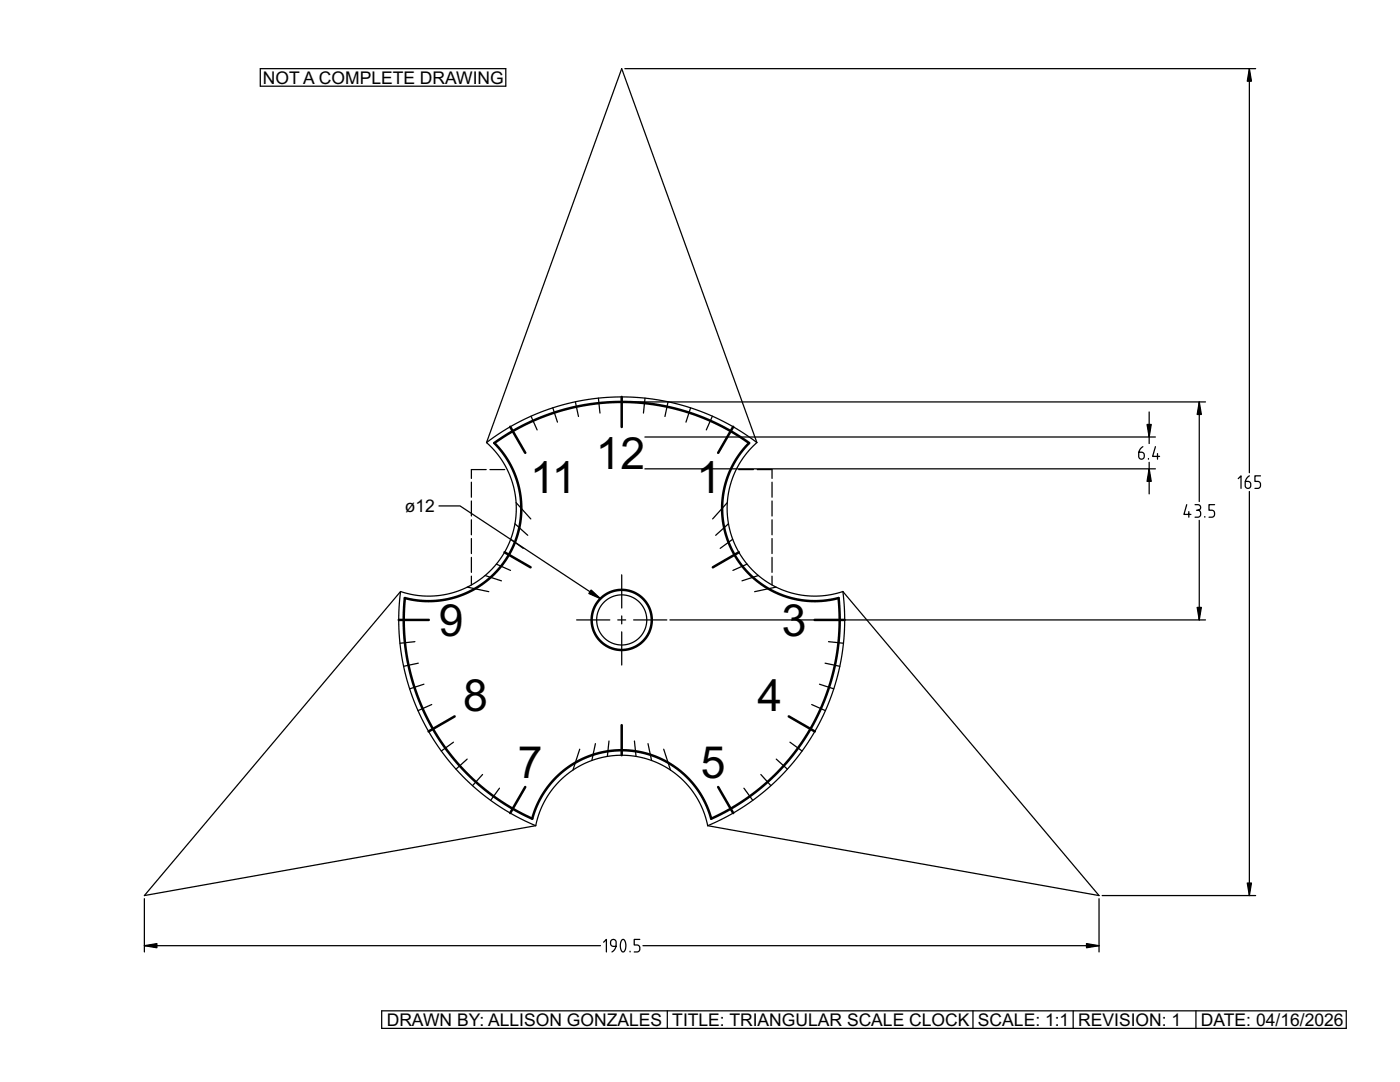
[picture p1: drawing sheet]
<svg xmlns="http://www.w3.org/2000/svg" width="279mm" height="216mm" viewBox="0 0 279 216" stroke-linecap="round" stroke-linejoin="round" font-family="sans-serif">
<g fill="none" stroke="#000" stroke-width=".25">
<path d="M51.9 13.7h49v3.5h-49zM124.7 13.7h125.9M249.3 13.7v80.6M119.4 79.4l.3 3M128.7 79.4l-.3 3M94.1 96.2v3M94.1 100v3M97 93.7h-2.9v1.8M97.1 88.3l2.9-2.1 3.1-1.8 3.4-1.6 3.3-1.3 3.6-1 3.5-.7 3.5-.5 3.6-.1 3.6 .1 3.7 .5 3.5 .7 3.4 1 3.5 1.3 3.2 1.6 3.1 1.8 3.1 2.1M97.1 88.3l2.1 2.2 1.7 2.5 1.2 2.7 .7 2.9 .2 3-.2 3-.8 2.9-1.3 2.7-1.7 2.5-2.1 2.1-2.5 1.7-2.7 1.3-2.9 .8-3 .3-3-.2-2.9-.7M97.1 88.3l27-74.6 27 74.6M97.8 93.7h2.9"/>
<path d="M106 83l1.2 2.8M110.3 81.4l1 2.8M114.8 80.2l.6 2.9M124.7 80.2h115.9M128.7 87.2h101.9M128.7 93.6h101.9M133.3 80.2l-.6 2.9M137.8 81.4l-.9 2.8M142.2 83l-1.2 2.8M147.4 93.7h3M151.1 88.3l-2.1 2.2-1.7 2.4-1.2 2.8-.7 2.9-.3 3 .3 2.9 .8 3 1.2 2.7 1.8 2.5 2.1 2.1 2.4 1.7 2.7 1.3 2.9 .8 3 .3 3-.2 2.9-.7M151.1 93.7h3v1.8"/>
<path d="M154.1 96.2v3M154.1 100v3M228.1 89.1l-.7 .7-.1 1.3a.56 .56 0 0 0 .5 .5 .56 .56 0 0 0 .6-.5v-.3a.56 .56 0 0 0-.6-.6h-.5M229.2 91.5v.1M229.3 82.2v6.3M229.3 92.3v6.3M230.6 89.1l-.6 2h1.4M231 90.5v1.1M239.3 80.2v19.9M247.1 95.5l.6-.5v2.5M249.3 94.9l-.6 .8-.2 1.2a.56 .56 0 0 0 .6 .6 .56 .56 0 0 0 .5-.6v-.3a.56 .56 0 0 0-.5-.5h-.6M249.3 98.1v80.6"/>
<path d="M251.6 95h-1.2v1.1h.6a.56 .56 0 0 1 .6 .5v.3a.56 .56 0 0 1-.6 .6h-.6M79.9 118l-.3 3.6v3.6l.3 3.7 .5 3.5 .9 3.6 1.1 3.4 1.4 3.3 1.8 3.3 1.9 3 2.1 2.9 2.5 2.8 2.6 2.4 2.8 2.3 3 2.1 3.2 1.7 3.2 1.6M79.9 118l-51.1 60.7 78.1-13.9M87.6 101h4.2l28 18.5M93.3 117.2l4.2 .9M94.1 103.7v3M94.1 107.5v3M94.1 111.2v3M94.1 115v1.7M96.8 114.8l3.3 1.1M99.1 112.6l2.8 1.2M101.9 107.6l2.5 1.8"/>
<path d="M102.8 104.5l2.5 2.3M103 100.3l2.9 3.2M124.1 114.7v6.6M145.2 100.3l-3 3.2M145.4 104.5l-2.6 2.3M146.2 107.6l-2.5 1.8M149.1 112.6l-2.8 1.2M151.3 114.8l-3.2 1.1M154.1 103.7v3M154.1 107.5v3M154.1 111.2v3M154.1 115v1.7"/>
<path d="M154.9 117.2l-4.3 .9M168.2 118l.3 3.6 .1 3.6-.3 3.6-.6 3.6-.8 3.5-1.2 3.5-1.4 3.3-1.7 3.2-1.9 3.1-2.2 2.9-2.5 2.8-2.6 2.4-2.7 2.3-3 2-3.1 1.8-3.4 1.6M168.2 118l51.1 60.7-78.1-13.9M236.8 100.7l-.5 1.9h1.4M237.3 102.1v1.1M238.5 100.7h.6a.56 .56 0 0 1 .5 .6 .56 .56 0 0 1-.5 .5 .56 .56 0 0 1 .5 .6v.2a.56 .56 0 0 1-.5 .6h-.6M238.8 101.8h.3M239.3 103.8v19.9M240.4 103.1v.1M242.4 100.7h-1.1v1.1h.5a.56 .56 0 0 1 .6 .6v.2a.56 .56 0 0 1-.6 .6h-.5M82.8 128l-3 .4M83.5 132.3l-3 .7"/>
<path d="M84.6 136.5l-2.8 1M115.1 123.7h6.6M123.3 123.7h1.6M124.1 122.9v1.6M124.1 126.1v6.6M126.5 123.7h6.6M133.7 123.7h106.9M163.5 136.5l2.9 1M164.7 132.3l2.9 .7M165.3 128l3 .4M86.2 140.6l-2.8 1.2M90.5 148.1l-2.4 1.8"/>
<path d="M93.2 151.5l-2.2 2M96.3 154.5l-2 2.3M99.7 157.3l-1.8 2.4M115.7 149.5l-1.4 4.2M118.8 148.4l-.7 3.3M121.5 147.9l-.3 3M126.6 147.9l.3 3M129.3 148.4l.7 3.3M132.5 149.5l1.3 4.2M148.5 157.3l1.7 2.4M151.8 154.5l2.1 2.3M154.9 151.5l2.2 2"/>
<path d="M157.6 148.1l2.5 1.8M162 140.6l2.7 1.2M28.8 179.3v10.7M106.9 164.8l.9-2.9 1.3-2.7 1.7-2.4 2.2-2.1 2.5-1.8 2.7-1.2 2.9-.7 3-.3 3 .3 2.9 .7 2.7 1.3 2.4 1.7 2.2 2 1.8 2.5 1.3 2.6 .8 3M219.3 179.3v10.7M220 178.7h30.6M28.8 188.7h91M120.5 188l.5-.5v2.5M122.9 188.8h-.5a.56 .56 0 0 1-.5-.5v-.3a.56 .56 0 0 1 .5-.5 .56 .56 0 0 1 .6 .5l-.2 1.2-.7 .8M124.1 187.5l.3-.1a1.72 1.72 0 0 1 .2 2.4l-.3 .2a1.72 1.72 0 0 1-.2-2.4zM125.7 189.8v.2M127.7 187.5h-1.1v1.1h.5a.56 .56 0 0 1 .6 .5v.3a.56 .56 0 0 1-.6 .6h-.5"/>
<path d="M128.3 188.7h91M76.2 201.7h192.5v3.5h-192.5zM133.2 201.7v3.5M194.2 201.7v3.5M214.2 201.7v3.5M238.7 201.7v3.5"/>
<circle cx="124.1" cy="123.7" r="5"/>
</g>
<g fill="none" stroke="#000" stroke-width=".5">
<path d="M124.1 79.2v6M98.7 88.4l2.8-1.9 2.9-1.6 3.2-1.5 3.2-1.1 3.3-.9 3.3-.7 3.3-.4 3.3-.1 3.5 .1 3.4 .4 3.2 .7 3.2 .9 3.3 1.2 3.1 1.4 3 1.7 2.8 1.8-1.9 2.2-1.5 2.5-1.1 2.7-.7 2.8-.2 2.9 .2 2.9 .7 2.8 1.2 2.7 1.6 2.6 2.1 2.4 2.4 1.9 2.8 1.5 2.9 1.1 3.1 .5h3.2l3.1-.6 .2 4.4-.3 5-.9 5.1-1.5 4.9-2.1 4.7-2.6 4.5-3.1 4.1-3.6 3.7-4 3.3-3.7 2.4-3.9 2-1.1-3.1-1.6-2.8-2.1-2.4-2.5-2.1-2.9-1.6-3-1.1-3.2-.5h-3.3l-2.7 .5-2.7 .9-2.5 1.3-2.2 1.6-2 2-1.6 2.2-1.3 2.4-1 2.7-5-2.7-4.6-3.3-4.1-3.8-3.7-4.4-2.2-3.3-1.8-3.5-1.5-3.7-1.2-3.7-.9-3.9-.5-3.9-.1-3.9 .2-4 3 .6h3l3-.4 2.8-1 2.7-1.4 2.5-1.8 2.1-2.1 1.6-2.5 1.3-2.7 .9-2.9 .3-3-.1-3-.6-3-1.2-2.8-1.5-2.6zM101.8 85.2l3 5.2M146.3 85.2l-3 5.2M100.7 110.2l5.2 3M147.5 110.2l-5.2 3M79.6 123.7h6M162.6 123.7h6M90.7 143l-5.2 3M104.8 157l-3 5.2M124.1 144.7v6M143.3 157l3 5.2"/>
<path d="M157.4 143l5.2 3"/>
<circle cx="124.1" cy="123.7" r="6"/>
</g>
<path d="M249.3 13.7l.5 2.5h-.9zM228.9 84.7h.9l-.5 2.5zM229.3 93.5l.5 2.6h-.9zM239.3 80.2l.5 2.5h-.9zM118 117.7l1.8 1.8-2.3-1.1zM238.9 121.2h.9l-.5 2.5zM248.9 176.2h.9l-.5 2.5zM28.8 188.7l2.5-.4v.8zM216.8 188.3l2.5 .4-2.5 .4z" fill="#000"/>
<path d="M249.3 13.7l.5 2.5h-.9zM228.9 84.7h.9l-.5 2.5zM229.3 93.6l.5 2.5h-.9zM239.3 80.2l.5 2.5h-.9zM118 117.7l1.8 1.8-2.3-1.1zM238.9 121.2h.9l-.5 2.5zM248.9 176.2h.9l-.5 2.5zM28.8 188.7l2.5-.4v.8zM216.8 188.3l2.5 .4-2.5 .4z" fill="#000" stroke="#000" stroke-width=".25"/>
<g font-size="8.9">
<text x="118.9" y="93.6">12</text>
<text x="105.8" y="98.4">11</text>
<text x="139" y="98.4">1</text>
<text x="87.6" y="126.9">9</text>
<text x="156" y="126.9">3</text>
<text x="92.5" y="141.9">8</text>
<text x="151.2" y="141.9">4</text>
<text x="103.3" y="155.3">7</text>
<text x="139.9" y="155.3">5</text>
</g>
<g font-size="3.5">
<text x="52.4" y="16.7">NOT A COMPLETE DRAWING</text>
<text x="80.8" y="102.1">ø12</text>
<text x="77.2" y="204.7">DRAWN BY: ALLISON GONZALES</text>
<text x="134.2" y="204.7">TITLE: TRIANGULAR SCALE CLOCK</text>
<text x="195.2" y="204.7">SCALE: 1:1</text>
<text x="215.2" y="204.7">REVISION: 1</text>
<text x="239.7" y="204.7">DATE: 04/16/2026</text>
</g>
</svg>
